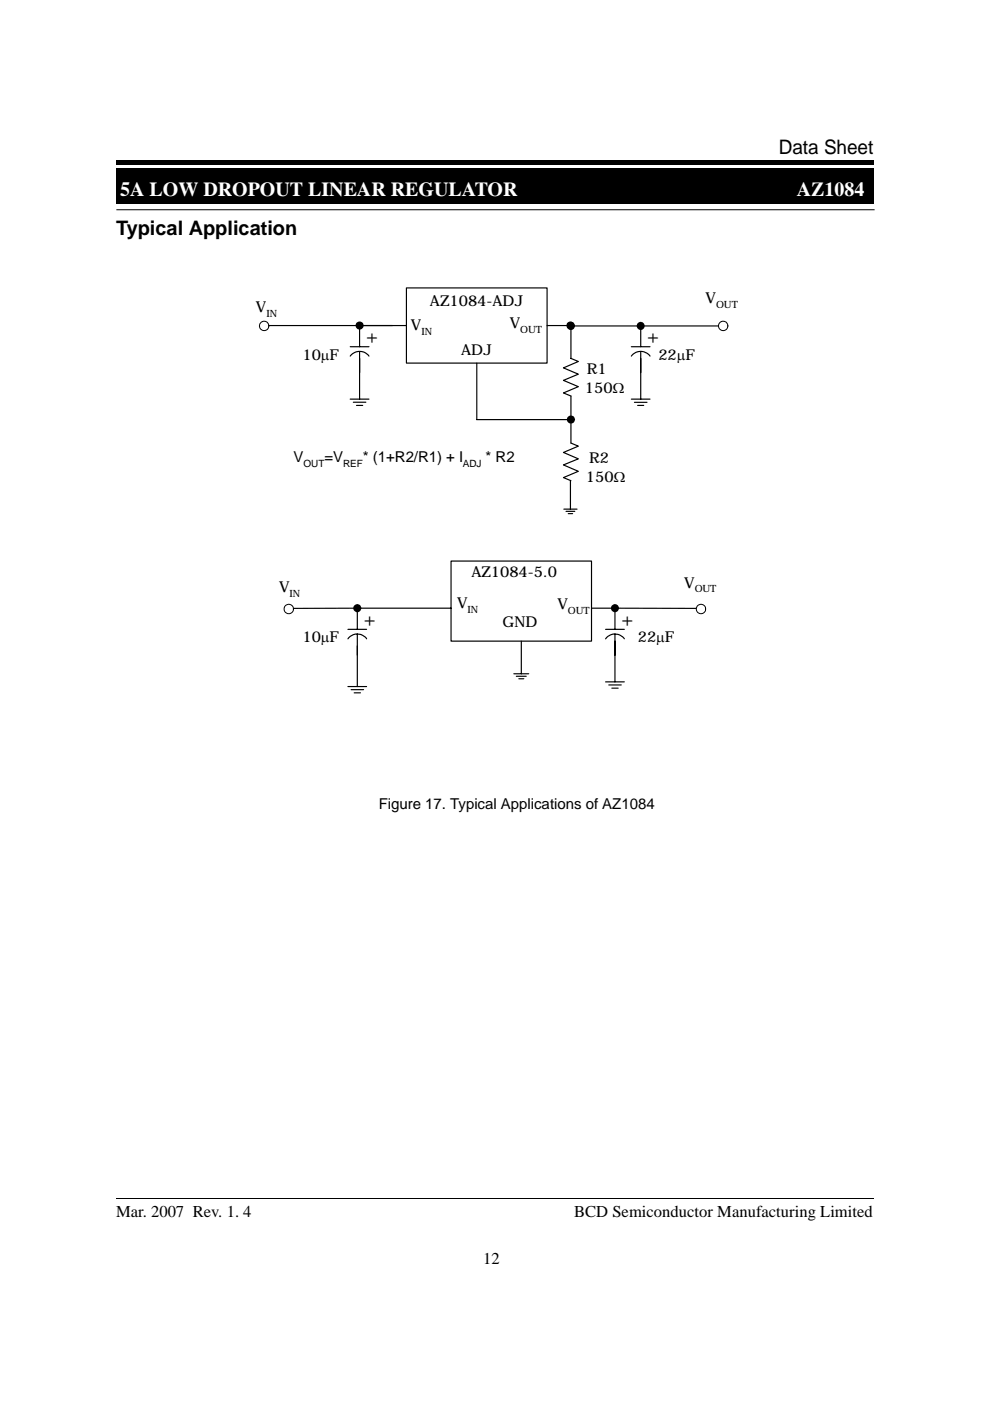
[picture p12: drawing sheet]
<svg xmlns="http://www.w3.org/2000/svg" width="210mm" height="297mm" viewBox="0 0 210 297" stroke-linecap="round" stroke-linejoin="round" font-family="sans-serif">
<path d="M24.6 33.9h.5v.9h-.5zM25.1 33.9h160.2v.9h-160.2zM24.7 35.7h160.5v7.5h-160.5z" fill="#000"/>
<path d="M24.7 43.2h160.5M24.7 44.5h160.7M24.7 43.2v-7.5h160.5v7.5" fill="none" stroke="#000" stroke-width=".21"/>
<path d="M23.4 8h35.1v25.2h-35.1z" fill="#fff"/>
<path d="M24.7 254h160.5" fill="none" stroke="#000" stroke-width=".21"/>
<g fill="#fff">
<path d="M53.5 60.4h103.7v87.2h-103.7z"/>
<path d="M86.2 61h29.8v16h-29.8z"/>
</g>
<g fill="none" stroke="#000" stroke-width=".25">
<path d="M57 69h29.2M74.3 75.5a2.48 2.48 0 0 1 3.9 0M74.3 73.5h3.9M76.2 69v4.5M76.2 74.5v10.1M86.2 61h29.8v16h-29.8zM116 69h5.1v7l1.5 .6-3.1 1.4 3.1 1.3-3.1 1.3 3.1 1.4-3.1 1.3 1.6 .7M121.1 69.1h31.3M133.9 75.5a2.46 2.46 0 0 1 3.9 0M133.9 73.5h3.9M135.8 69v4.5M135.8 74.5v10.1"/>
<path d="M74.3 84.6h3.9M74.9 85.3h2.7M75.6 86h1.3M121.1 93.9l1.5 .7-3.1 1.3 3.1 1.4-3.1 1.3 3.1 1.3-3.1 1.4 1.6 .6M133.9 84.6h3.9M134.5 85.3h2.7M135.2 86h1.3"/>
</g>
<g fill="#000">
<circle cx="76.2" cy="69" r=".85"/>
<circle cx="121" cy="69" r=".85"/>
<circle cx="121.1" cy="69.1" r=".86"/>
<circle cx="135.8" cy="69.1" r=".84"/>
</g>
<path d="M95.6 119h29.8v16.9h-29.8z" fill="#fff"/>
<g fill="none" stroke="#000" stroke-width=".25">
<path d="M101.1 77v12h20M121.1 84v9.9M95.6 119h29.8v16.9h-29.8zM119.5 107.9h2.8M120 108.4h1.9M120.5 108.9h.9M120.9 101.9v6M73.8 135.4a2.46 2.46 0 0 1 3.9 0M73.8 133.4h3.9M75.8 128.9v4.5M75.8 134.4v11.2M95.6 128.9l-33.4 .1"/>
<path d="M110.5 135.9v7M125.4 128.9h5M128.4 135.4a2.45 2.45 0 0 1 4 0M128.4 133.4h4M130.4 128.9v4.5M130.4 134.4v10.2M130.4 128.9l17.2 .1M73.8 145.6h3.9M74.4 146.2h2.7M75.1 146.9h1.3M108.9 142.9h3.2M109.5 143.4h2.1"/>
<path d="M110 143.9h1.1M128.4 144.6h4M129.1 145.2h2.6M129.7 145.9h1.4"/>
</g>
<g fill="#000">
<circle cx="121.1" cy="89" r=".85"/>
<circle cx="75.8" cy="128.9" r=".85"/>
<circle cx="130.4" cy="128.9" r=".86"/>
</g>
<circle cx="56" cy="69.1" r="1" fill="#fff"/>
<circle cx="56" cy="69.1" r="1" fill="none" stroke="#000" stroke-width=".21"/>
<circle cx="61.2" cy="129.1" r=".99" fill="#fff"/>
<circle cx="61.2" cy="129.1" r=".99" fill="none" stroke="#000" stroke-width=".21"/>
<circle cx="153.3" cy="69.1" r="1" fill="#fff"/>
<circle cx="153.3" cy="69.1" r="1" fill="none" stroke="#000" stroke-width=".21"/>
<circle cx="148.6" cy="129.1" r=".99" fill="#fff"/>
<circle cx="148.6" cy="129.1" r=".99" fill="none" stroke="#000" stroke-width=".21"/>
<g font-size="4.2">
<text x="165.1" y="32.6">Data Sheet</text>
<text x="24.6" y="49.7">Typical Application</text>
<text x="77.6" y="72.8">+</text>
<text x="137.2" y="72.8">+</text>
<text x="77.1" y="132.7">+</text>
<text x="131.8" y="132.7">+</text>
</g>
<g font-size="4.2" fill="#fff">
<text x="25.5" y="41.6">5A LOW DROPOUT LINEAR REGULATOR</text>
<text x="169" y="41.6">AZ1084</text>
</g>
<g font-size="3.5">
<text x="24.6" y="258">Mar. 2007 Rev. 1. 4</text>
<text x="121.7" y="258">BCD Semiconductor Manufacturing Limited</text>
<text x="102.4" y="268.1">12</text>
</g>
<g font-size="3.2">
<text x="91.2" y="65">AZ1084-ADJ</text>
<text x="149.6" y="64.3">V</text>
<text x="54.3" y="66.1">V</text>
<text x="87.1" y="70">V</text>
<text x="108.1" y="69.6">V</text>
<text x="64.1" y="76.2">10µF</text>
<text x="97.8" y="75.3">ADJ</text>
<text x="139.6" y="76.4">22µF</text>
<text x="124" y="83.4">150Ω</text>
<text x="124.4" y="79.4">R1</text>
<text x="62.3" y="98">V</text>
<text x="68.8" y="98">=V</text>
<text x="76.9" y="98">* (1+R2/R1) + I</text>
<text x="103" y="98">* R2</text>
<text x="124.9" y="98.2">R2</text>
<text x="124.2" y="102.2">150Ω</text>
<text x="59.2" y="125.6">V</text>
<text x="99.9" y="122.4">AZ1084-5.0</text>
<text x="145.1" y="124.6">V</text>
<text x="96.9" y="128.8">V</text>
<text x="118.2" y="129.1">V</text>
<text x="64.1" y="136.1">10µF</text>
<text x="106.6" y="133">GND</text>
<text x="135.2" y="136.1">22µF</text>
<text x="80.3" y="171.6">Figure 17. Typical Applications of AZ1084</text>
</g>
<g font-size="2.1">
<text x="151.8" y="65.3">OUT</text>
<text x="56.5" y="67.1">IN</text>
<text x="89.3" y="71">IN</text>
<text x="110.3" y="70.7">OUT</text>
<text x="64.3" y="99">OUT</text>
<text x="72.7" y="99">REF</text>
<text x="98.1" y="99">ADJ</text>
<text x="147.3" y="125.6">OUT</text>
<text x="61.4" y="126.6">IN</text>
<text x="99.1" y="129.9">IN</text>
<text x="120.4" y="130.2">OUT</text>
</g>
</svg>
